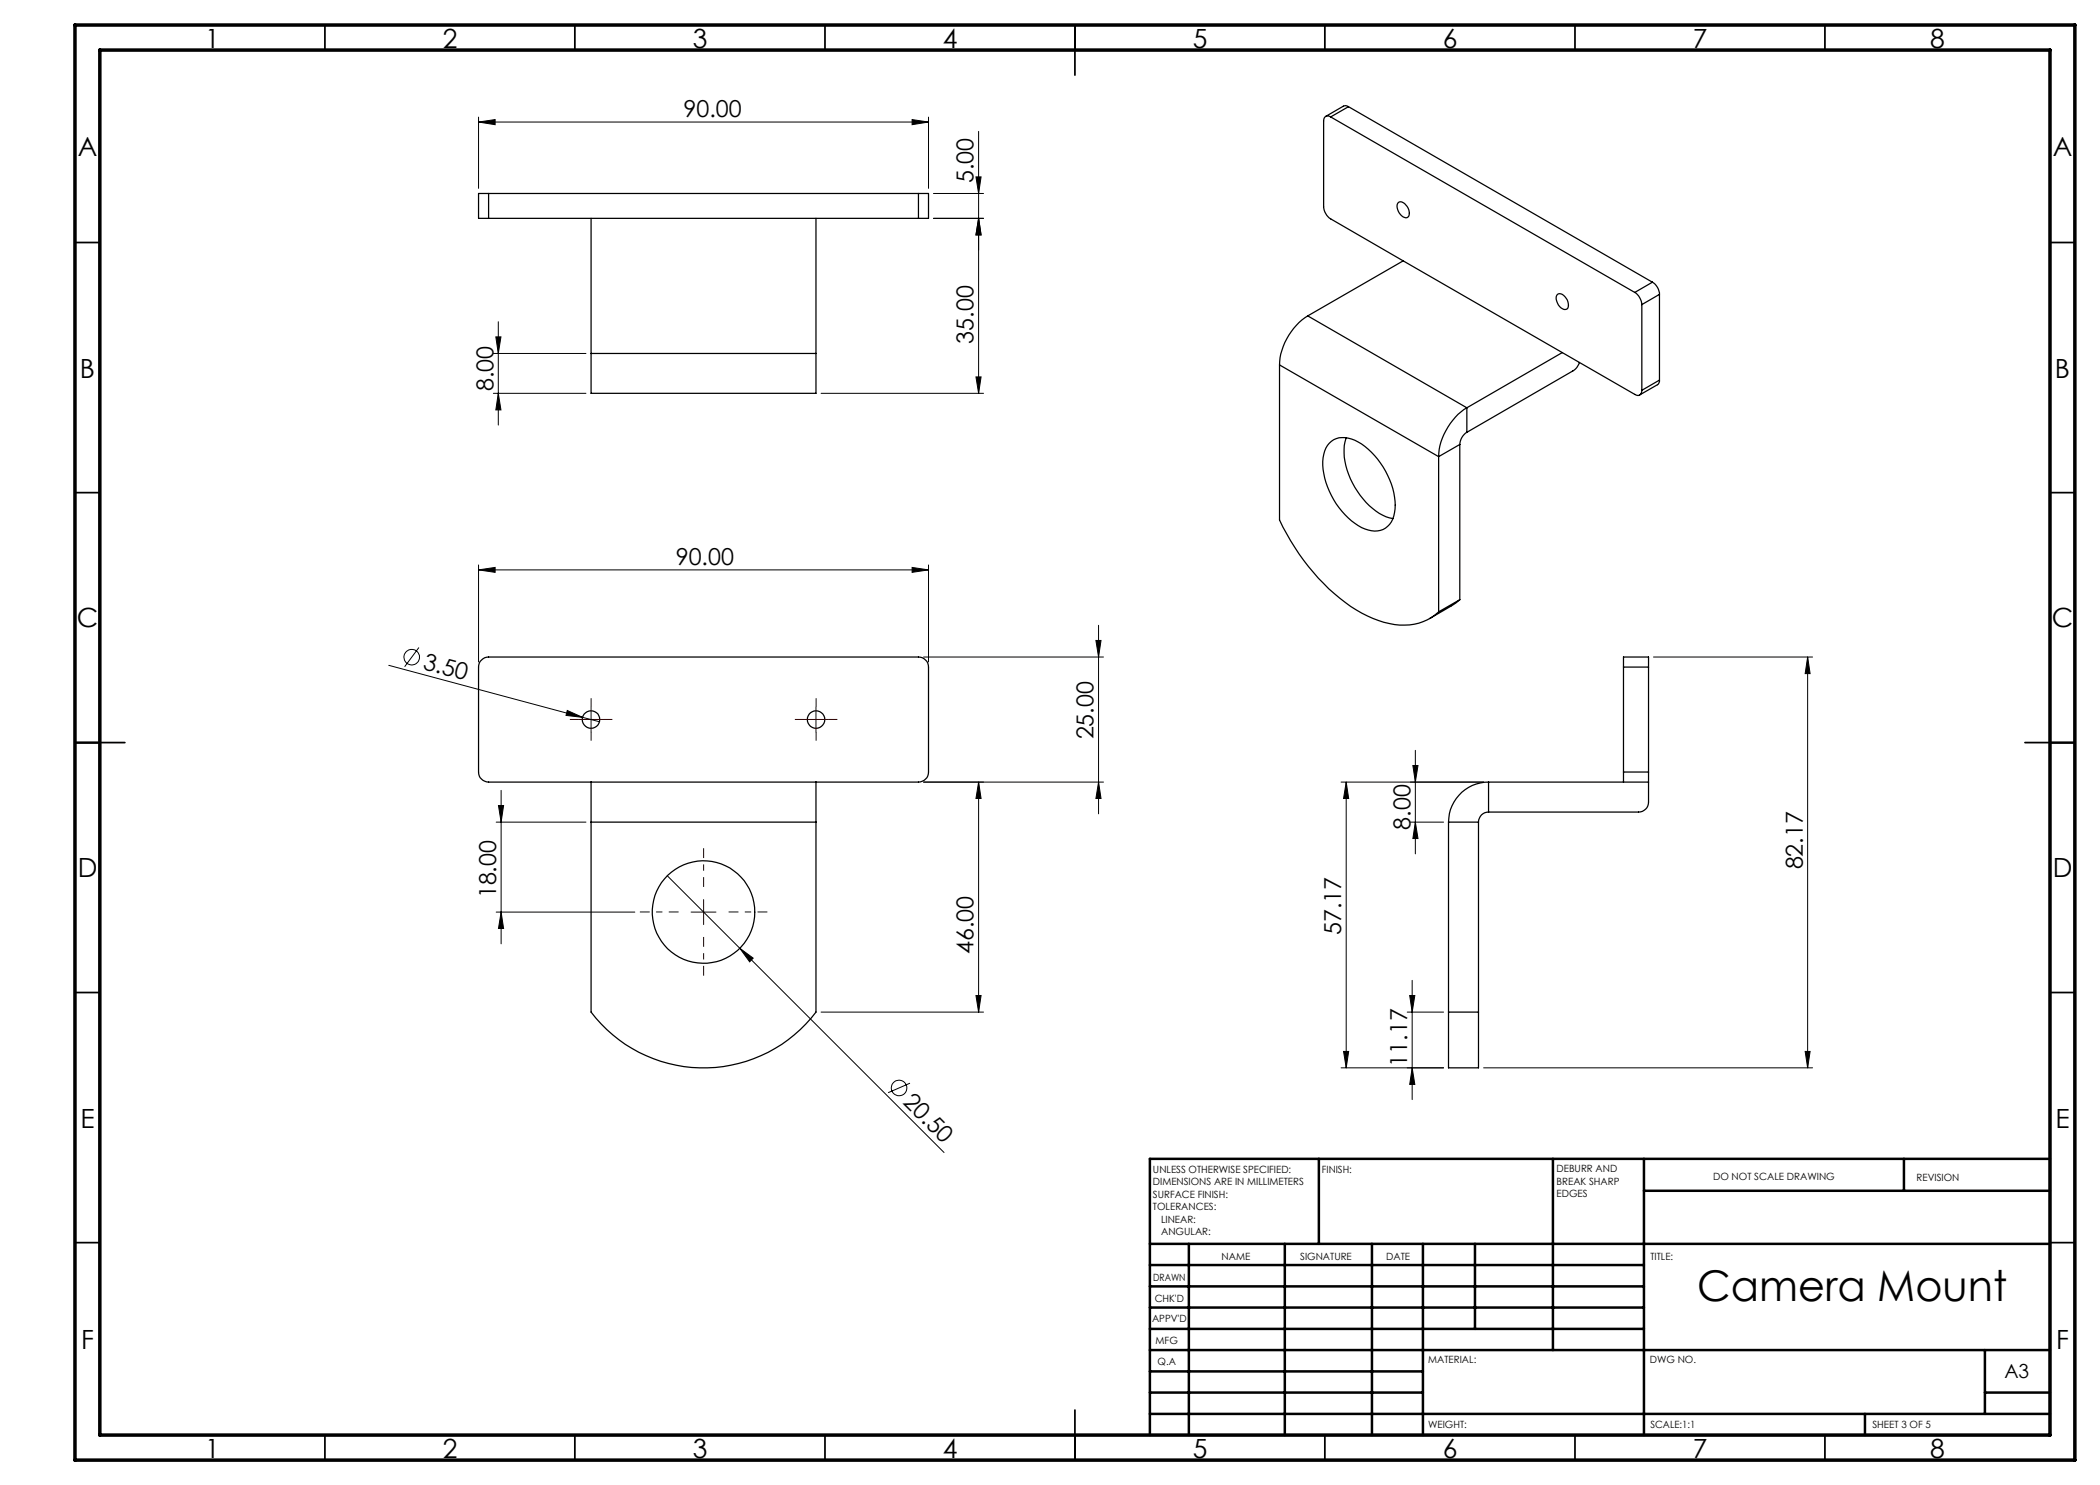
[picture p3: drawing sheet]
<svg xmlns="http://www.w3.org/2000/svg" width="420mm" height="297mm" viewBox="0 0 420 297" stroke-linecap="round" stroke-linejoin="round" font-family="sans-serif">
<g fill="none" stroke="#000" stroke-width=".25">
<path d="M97.7 38.7h-2v5h2M97.7 38.7v5M97.7 38.7h86M183.7 38.7h2v5h-2M183.7 38.7v5M266.1 23.4a.86 .86 0 0 0-1-.1 .86 .86 0 0 0-.4 .9v17.1a3.2 3.2 0 0 0 1.4 2.5l46.4 26.7M266.1 23.4l60.9 35.1M269.7 21.3a.93 .93 0 0 0-1-.1l-3.6 2.1M269.7 21.3l-3.6 2.1M269.7 21.3l60.8 35.1M97.7 43.7h86M118.2 43.7v27"/>
<path d="M163.2 43.7v27M279.7 40.5a1.57 1.57 0 0 1 1.9 1.1l.2 .7a.85 .85 0 0 1-.3 1.2 .85 .85 0 0 1-1.1-.3 2.2 2.2 0 0 1-.7-2.7zM280.6 52.2l-19.1 11M311.5 58.9l.2-.1a2.18 2.18 0 0 1 2 2.5 .81 .81 0 0 1-.7 .7 .81 .81 0 0 1-.8-.4 2.45 2.45 0 0 1-.8-2.5zM327 58.5a3.2 3.2 0 0 1 1.4 2.4M330.5 56.4a2.97 2.97 0 0 1 1.4 2.5M330.5 56.4l-3.5 2.1M331.9 58.9l-3.5 2M331.9 58.9v17.1M118.2 70.7v8h45v-8M118.2 70.7h45M255.9 73v31a43.2 43.2 0 0 0 15.4 18 16.3 16.3 0 0 0 12.5 2.6 9.7 9.7 0 0 0 3.9-2.2"/>
<path d="M255.9 73l31.8 18.3M261.5 63.2a12.4 12.4 0 0 0-5.6 9.8M261.5 63.2l31.9 18.4M312.5 70.5l14.5 8.4a.86 .86 0 0 0 1 .1 .86 .86 0 0 0 .4-.9M312.5 70.5l-19.1 11.1M315.9 72.5l-.5 1-.8 .7-21.2 12.3M328.4 60.9v17.2M331.9 76v.3l-.4 .6-3.6 2.1M331.9 76l-3.5 2.1M265.9 88.6a4.6 4.6 0 0 1 5.7-.2 15.7 15.7 0 0 1 7.4 13.4 4.2 4.2 0 0 1-4.1 4.4 9.8 9.8 0 0 1-6.5-3.9 15.2 15.2 0 0 1-3.8-10.8 5.3 5.3 0 0 1 1.3-2.9zM269.3 87.6a11.3 11.3 0 0 0 1.2 9 13.4 13.4 0 0 0 7.4 7l.7 .1M287.7 91.3v31.1"/>
<path d="M292 88.9l-4.3 2.4M292 88.9v31M293.4 81.6a12.4 12.4 0 0 0-5.7 9.7M293.4 86.5a3.1 3.1 0 0 0-1.4 2.4M293.4 81.6v4.9M292 119.9l-1.5 1.1-4.6 2.7M292 119.9l-4.3 2.5M96 132.3l.3-.3a1.78 1.78 0 0 1 1.4-.6h86a2.05 2.05 0 0 1 2 2v21a2.05 2.05 0 0 1-2 2h-86a2.05 2.05 0 0 1-2-2v-21zM324.7 133.4v-2h5v2M324.7 133.4h5M324.7 133.4v21M329.7 133.4v21"/>
<path d="M118.2 156.4v8M163.2 156.4v8M297.7 156.4a8 8 0 0 0-8 8M297.7 156.4h32M297.7 156.4v6M324.7 154.4v2M324.7 154.4h5M329.7 154.4v2M329.7 156.4v4a1.99 1.99 0 0 1-2 2h-30M118.2 164.4v38a28.2 28.2 0 0 0 45 0v-38M118.2 164.4h45M289.7 164.4h6"/>
<path d="M289.7 164.4v38M295.7 164.4v38M297.7 162.4a1.99 1.99 0 0 0-2 2M289.7 202.4v11.2h6v-11.2M289.7 202.4h6"/>
<circle cx="118.2" cy="143.9" r="1.74"/>
<circle cx="163.2" cy="143.9" r="1.75"/>
<circle cx="140.7" cy="182.4" r="10.2"/>
</g>
<g fill="none" stroke="#000" stroke-width=".2">
<path d="M95.7 24.4l3.3-.5v1zM95.7 23.4v14.3M95.7 24.4h90M182.4 23.9l3.3 .5-3.3 .5zM185.7 23.4v14.3M186.7 38.7h10M195.2 35.4h1l-.5 3.3zM195.7 26.3v52.4M195.7 43.7l.5 3.3h-1zM196.7 43.7h-10M98.7 78.7h18.5M98.7 70.7h18.5"/>
<path d="M99.2 67.4h1l-.5 3.3zM99.7 64.3v20.7M99.7 78.7l.5 3.3h-1zM164.2 78.7h32.5M195.2 75.4h1l-.5 3.3zM95.7 114l3.3-.5v1zM95.7 113v19.4M95.7 114h90M182.4 113.5l3.3 .5-3.3 .5zM185.7 113v19.4M77.8 133.1l38.7 10.4M83.8 129.5l-2.9 3.8"/>
<path d="M184.7 131.4h36M219.2 128.1h1l-.5 3.3zM219.7 125.1v37.7M330.7 131.4h31.8M361.5 131.4l.5 3.3h-1zM361.5 131.4v82.2M100.2 158.1v30.7M113.5 142.1l3 1.4-3.3-.4zM116.5 143.5l3.4 .9M184.7 156.4h36M195.7 156.4l.5 3.3h-1zM195.7 156.4v46"/>
<path d="M219.7 156.4l.5 3.3h-1zM268.2 156.4h28.5M269.2 156.4v57.2M269.2 156.4l.5 3.3h-1zM282.6 153.1h1l-.5 3.3zM283.1 150.1v20.7M99.2 164.4h18M99.7 161.1h1l-.5 3.3zM133.5 175.2l14.5 14.4M282.1 164.4h6.6M283.1 164.4l.5 3.3h-1zM99.2 182.4h27.8"/>
<path d="M100.2 182.4l.5 3.3h-1zM148 189.6l2.6 2-.7 .8zM148 189.6l40.8 40.9M195.2 199.1h1l-.5 3.3zM281.9 199.1h1.1l-.6 3.3zM282.4 196.1v23.8M164.2 202.4h32.5M182 216.6l-4.4 1.9M268.2 213.6h20.5M268.7 210.3h1l-.5 3.3zM281.4 202.4h7.3M282.4 213.6l.6 3.3h-1.1z"/>
<path d="M296.7 213.6h65.8M361 210.3h1l-.5 3.3z"/>
<circle cx="82.3" cy="131.4" r="1.56"/>
<circle cx="179.8" cy="217.6" r="1.55"/>
</g>
<path d="M140.7 177.4v-7.8M135.7 182.4h-7.7M140.7 187.4v7.7M145.7 182.4h7.8" fill="none" stroke="#300000" stroke-width=".2" stroke-dasharray="15.2 1.3 1.3 1.3" stroke-dashoffset="13.3" stroke-linecap="butt"/>
<path d="M115.7 143.9h-1.7M118.2 141.4v-1.8M118.2 146.4v1.7M120.7 143.9h1.8M160.7 143.9h-1.7M163.2 141.4v-1.8M163.2 146.4v1.7M165.7 143.9h1.8" fill="none" stroke="#300000" stroke-width=".2" stroke-dasharray="15.2 1.3 1.3 1.3" stroke-linecap="butt"/>
<path d="M115.7 143.9h5M118.2 141.4v5M160.7 143.9h5M163.2 141.4v5M140.7 179.9v5M138.2 182.4h5" fill="none" stroke="#300000" stroke-width=".2"/>
<g fill="none" stroke="#000" stroke-width=".35">
<path d="M65 5v5M115 5v5M165 5v5M215 5v10M265 5v5M315 5v5M365 5v5M15 48.5h5M410 48.5h5M15 98.5h5M410 98.5h5M15 148.5h10"/>
<path d="M405 148.5h10M15 198.5h5M410 198.5h5M15 248.5h5M410 248.5h5M65 287v5M115 287v5M165 287v5M215 282v10M265 287v5M315 287v5M365 287v5"/>
</g>
<g fill="none" stroke="#000" stroke-width=".5">
<path d="M263.8 231.8v17M310.6 231.8v38.2M328.8 231.8v55.2M328.8 238.2h81.2M380.8 231.8v6.4M410 231.8h-180v55.2M230 248.8h180M230 257.3h98.8M230 253h98.8M237.8 248.8v38.2M257 248.8v38.2M274.4 248.8v38.2"/>
<path d="M284.6 248.8v38.2M295 248.8v17M230 265.8h98.8M230 261.5h98.8M230 278.5h54.6M230 274.3h54.6M230 270h180M397 278.5h13M397 270v12.8M230 282.8h180M373 282.8v4.2"/>
</g>
<path d="M15 5h400v287h-400zM20 10h390v277h-390z" fill="none" stroke="#000" stroke-width=".7"/>
<g fill="#000">
<path d="M113.5 142.1l3 1.4-3.3-.4zM148 189.6l2.6 2-.7 .8z"/>
<path d="M95.7 24.4l3.3-.5v1zM182.4 23.9l3.3 .5-3.3 .5z"/>
<path d="M195.2 75.4h1l-.5 3.3zM195.7 43.7l.5 3.3h-1z"/>
<path d="M95.7 114l3.3-.5v1zM182.4 113.5l3.3 .5-3.3 .5z"/>
<path d="M219.2 128.1h1l-.5 3.3zM219.7 156.4l.5 3.3h-1zM99.7 161.1h1l-.5 3.3zM100.2 182.4l.5 3.3h-1zM281.9 199.1h1.1l-.6 3.3zM282.4 213.6l.6 3.3h-1.1zM361.5 131.4l.5 3.3h-1zM361 210.3h1l-.5 3.3zM195.2 35.4h1l-.5 3.3zM195.7 43.7l.5 3.3h-1zM99.2 67.4h1l-.5 3.3zM99.7 78.7l.5 3.3h-1z"/>
<path d="M269.2 156.4l.5 3.3h-1zM268.7 210.3h1l-.5 3.3z"/>
<path d="M283.1 164.4l.5 3.3h-1zM282.6 153.1h1l-.5 3.3z"/>
<path d="M195.2 199.1h1l-.5 3.3zM195.7 156.4l.5 3.3h-1z"/>
</g>
<text font-size="8.5" x="339.4" y="260.3">Camera Mount</text>
<g font-size="5.3">
<text x="41" y="9.5">1</text>
<text x="88.5" y="9.5">2</text>
<text x="138.5" y="9.5">3</text>
<text x="188.5" y="9.5">4</text>
<text x="238.5" y="9.5">5</text>
<text x="288.5" y="9.5">6</text>
<text x="338.5" y="9.5">7</text>
<text x="386" y="9.5">8</text>
<text x="15.6" y="31.3">A</text>
<text x="410.6" y="31.3">A</text>
<text x="16" y="75.5">B</text>
<text x="411" y="75.5">B</text>
<text x="15.4" y="125.5">C</text>
<text x="410.4" y="125.5">C</text>
<text x="15.5" y="175.5">D</text>
<text x="410.5" y="175.5">D</text>
<text x="16.1" y="225.5">E</text>
<text x="411.1" y="225.5">E</text>
<text x="16.2" y="269.8">F</text>
<text x="411.2" y="269.8">F</text>
<text x="41" y="291.5">1</text>
<text x="88.5" y="291.5">2</text>
<text x="138.5" y="291.5">3</text>
<text x="188.5" y="291.5">4</text>
<text x="238.5" y="291.5">5</text>
<text x="288.5" y="291.5">6</text>
<text x="338.5" y="291.5">7</text>
<text x="386" y="291.5">8</text>
</g>
<g font-size="4.7">
<text x="136.7" y="23.4">90.00</text>
<text x="194.7" y="36.6" transform="rotate(-90 194.7 36.6)">5.00</text>
<text x="194.7" y="68.7" transform="rotate(-90 194.7 68.7)">35.00</text>
<text x="98.7" y="78.2" transform="rotate(-90 98.7 78.2)">8.00</text>
<text x="135.2" y="112.9">90.00</text>
<text x="84.4" y="133.7" transform="rotate(15 84.4 133.7)">3.50</text>
<text x="218.7" y="147.9" transform="rotate(-90 218.7 147.9)">25.00</text>
<text x="282.1" y="165.9" transform="rotate(-90 282.1 165.9)">8.00</text>
<text x="360.5" y="173.9" transform="rotate(-90 360.5 173.9)">82.17</text>
<text x="99.2" y="179.7" transform="rotate(-90 99.2 179.7)">18.00</text>
<text x="194.7" y="190.8" transform="rotate(-90 194.7 190.8)">46.00</text>
<text x="268.2" y="187" transform="rotate(-90 268.2 187)">57.17</text>
<text x="281.5" y="213.3" transform="rotate(-90 281.5 213.3)">11.17</text>
<text x="180.4" y="220.6" transform="rotate(45 180.4 220.6)">20.50</text>
</g>
<text font-size="3.9" x="400.9" y="275.5">A3</text>
<g font-size="2">
<text x="230.6" y="234.6">UNLESS OTHERWISE SPECIFIED:</text>
<text x="230.6" y="237.1">DIMENSIONS ARE IN MILLIMETERS</text>
<text x="230.6" y="239.6">SURFACE FINISH:</text>
<text x="264.4" y="234.6">FINISH:</text>
<text x="311.3" y="234.5">DEBURR AND</text>
<text x="311.3" y="237">BREAK SHARP</text>
<text x="311.3" y="239.5">EDGES</text>
<text x="342.6" y="236">DO NOT SCALE DRAWING</text>
<text x="383.3" y="236.2">REVISION</text>
<text x="230.6" y="242.1">TOLERANCES:</text>
<text x="232.2" y="244.6">LINEAR:</text>
<text x="232.2" y="247.1">ANGULAR:</text>
<text x="244.3" y="252">NAME</text>
<text x="260" y="251.9">SIGNATURE</text>
<text x="277.2" y="251.9">DATE</text>
<text x="330.1" y="251.9">TITLE:</text>
<text x="230.6" y="256.1">DRAWN</text>
<text x="230.9" y="260.3">CHK'D</text>
<text x="230.4" y="264.4">APPV'D</text>
<text x="231.1" y="268.8">MFG</text>
<text x="231.5" y="273">Q.A</text>
<text x="285.6" y="272.5">MATERIAL:</text>
<text x="330" y="272.5">DWG NO.</text>
<text x="285.6" y="285.5">WEIGHT:</text>
<text x="330.1" y="285.6">SCALE:1:1</text>
<text x="374.5" y="285.6">SHEET 3 OF 5</text>
</g>
</svg>
